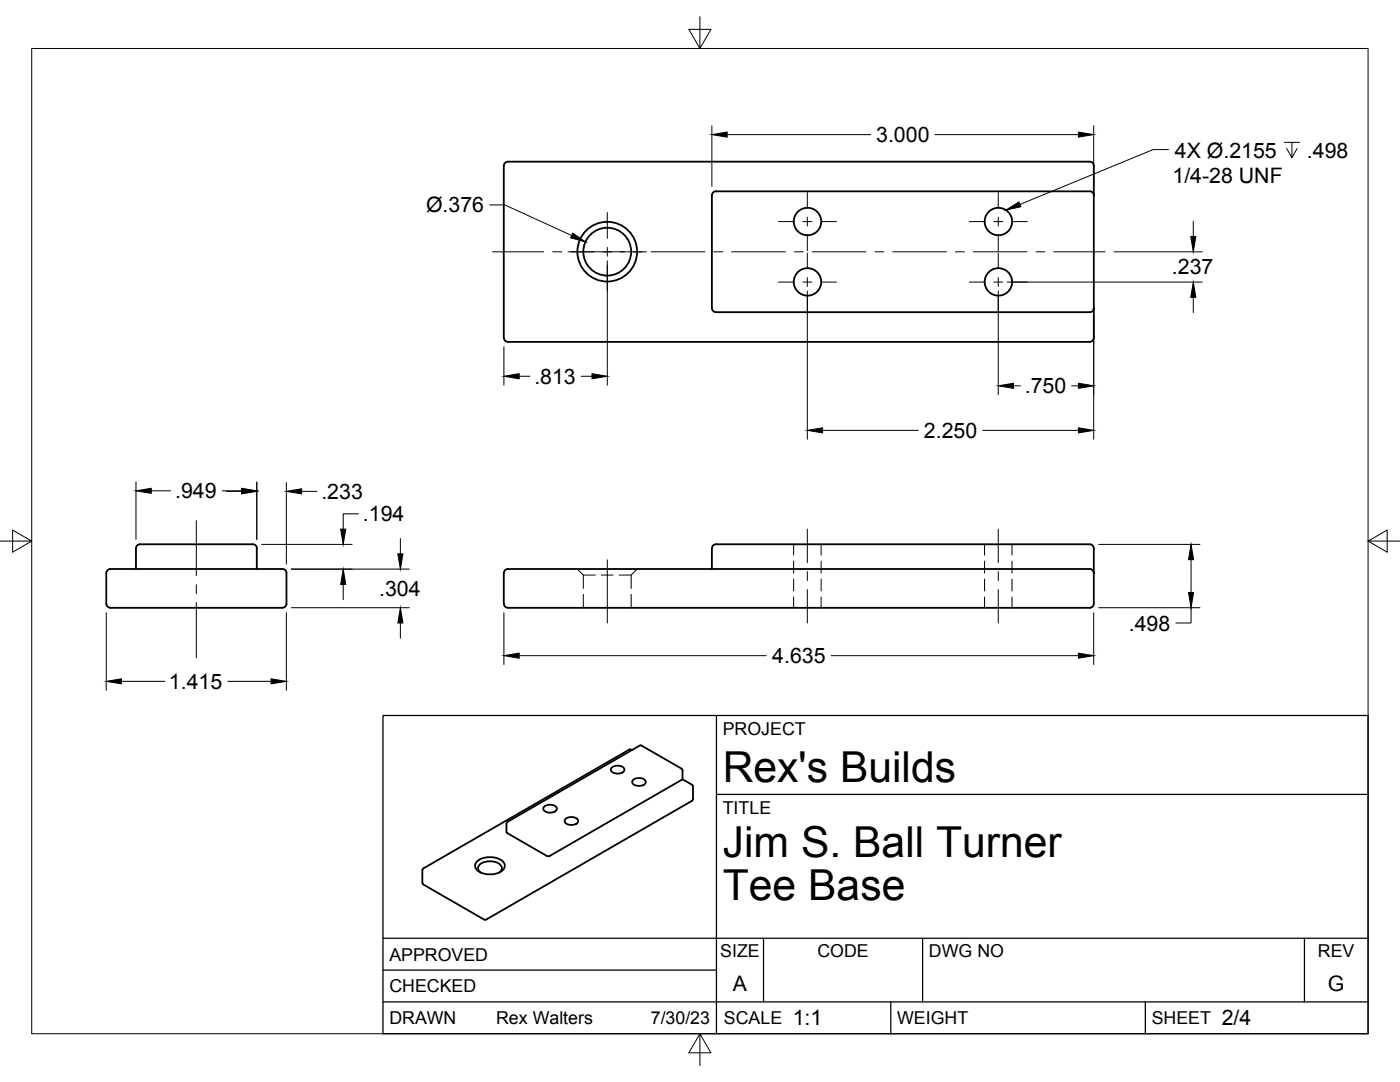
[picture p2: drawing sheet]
<svg xmlns="http://www.w3.org/2000/svg" width="279mm" height="216mm" viewBox="0 0 279 216" stroke-linecap="round" stroke-linejoin="round" font-family="sans-serif">
<!-- layer: Visible -->
<g fill="none" stroke="#000" stroke-width=".36">
<path d="M100.5 33.1v34.3M100.6 33.1a.79 .79 0 0 1 .8-.8h116.1a.79 .79 0 0 1 .8 .8M218.3 39a.76 .76 0 0 0-.8-.8h-74.6a.79 .79 0 0 0-.8 .8v22.5a.83 .83 0 0 0 .8 .8h74.6a.79 .79 0 0 0 .8-.8M218.3 33.1v28.4M218.3 61.5v5.9a.83 .83 0 0 1-.8 .8h-116.1a.79 .79 0 0 1-.8-.8M21.2 114.3v6.2M21.2 114.3a.79 .79 0 0 1 .8-.8h34.4a.79 .79 0 0 1 .8 .8v6.2a.79 .79 0 0 1-.8 .8M50.5 108.6h-22.6a.79 .79 0 0 0-.8 .8v4.1M50.5 108.6a.79 .79 0 0 1 .8 .8M51.2 109.4v4.1M100.5 114.3v6.2M100.6 114.3a.79 .79 0 0 1 .8-.8h116.1a.79 .79 0 0 1 .8 .8"/>
<path d="M142.1 113.5v-4.1a.79 .79 0 0 1 .8-.8h74.6a.79 .79 0 0 1 .8 .8v11.1a.79 .79 0 0 1-.8 .8M21.2 120.5a.79 .79 0 0 0 .8 .8M22 121.3h34.4M100.6 120.5a.79 .79 0 0 0 .8 .8M101.3 121.3h116.2M122 153.3a1.67 1.67 0 0 1 2.6 .3 1.57 1.57 0 0 1-2.7 0zM126.1 149.7l-.5-.1-41.1 23.7M126.3 155.7a1.67 1.67 0 0 1 2.6 .3 1.57 1.57 0 0 1-2.7 0zM128 148.8l8 4.6 .2 .3v1.8M128.1 148.8h-.4l-26.6 15.4v1.8l.1 .2 7.9 4.6M136.2 155.5l-26.5 15.3h-.5M136.2 155.5l1.9 1.1"/>
<path d="M138.1 156.6l.2 .3v2.5l-.2 .4M138.1 159.8l-41.1 23.7h-.3l-12.2-7M84.3 173.6v2.5M84.3 176.1l.2 .4M84.5 173.3l-.2 .3M95.2 171.9a4.3 4.3 0 0 1 5.2 0 1.23 1.23 0 0 1-.5 2.1 4.4 4.4 0 0 1-4.7-.4 1.13 1.13 0 0 1 0-1.7zM95.9 174.1a1.03 1.03 0 0 1-.5-1 1.03 1.03 0 0 1 .8-.9 3.3 3.3 0 0 1 3.8 .6 .96 .96 0 0 1-.4 1.3M108.5 161.1a1.67 1.67 0 0 1 2.6 .3 1.57 1.57 0 0 1-2.7 0zM112.8 163.5a1.67 1.67 0 0 1 2.6 .3 1.57 1.57 0 0 1-2.7 0z"/>
<circle cx="121.2" cy="50.2" r="6"/>
<circle cx="121.2" cy="50.2" r="4.8"/>
<circle cx="161.2" cy="44.2" r="2.74"/>
<circle cx="161.2" cy="56.3" r="2.74"/>
<circle cx="199.3" cy="44.2" r="2.74"/>
<circle cx="199.3" cy="56.3" r="2.74"/>
</g>
<!-- layer: Hidden -->
<g fill="none" stroke="#000" stroke-width=".2">
<path d="M115.2 113.5l1.2 1.2M116.4 114.7h2.4M116.4 114.7v2.7M116.4 118.6v2.7M120 114.7h2.4M123.6 114.7h2.4M126 118.6v2.7M127.1 113.5l-1.1 1.2v2.7M158.4 108.6v2.2M158.4 112v2.3M158.4 115.5v2.4M158.4 119.1v2.2"/>
<path d="M163.9 108.6v2.2M163.9 112v2.3M163.9 115.5v2.4M163.9 119.1v2.2M196.5 108.6v2.2M196.5 112v2.3M196.5 115.5v2.4M196.5 119.1v2.2M202 108.6v2.2M202 112v2.3M202 115.5v2.4M202 119.1v2.2"/>
</g>
<!-- layer: Border -->
<path d="M6.3 9.7h266.7v196.6h-266.7zM139.7 3.3v6.4l2.2-3.8h-4.4l2.2 3.8M0 108h6.3l-3.8-2.2v4.4l3.8-2.2M273 108l3.8 2.2v-4.4l-3.8 2.2h6.4M139.7 206.3l-2.2 3.8h4.4l-2.2-3.8v6.3" fill="none" stroke="#000" stroke-width=".2"/>
<!-- layer: Titleblock -->
<path d="M76.4 142.8h196.6v63.5h-196.6zM143 158.5h130M143 142.8v63.5M76.4 199.9h196.6M76.4 193.6h66.6M76.4 187.2h196.6M152.4 187.2v12.7M177.8 199.9v6.4M184.1 187.2v12.7M228.6 199.9v6.4M260.3 187.2v12.7" fill="none" stroke="#000" stroke-width=".25"/>
<!-- layer: Smart Centers -->
<g fill="none" stroke="#000" stroke-width=".2">
<path d="M161.1 38.4v3.2M199.2 38.4v3.2M98.3 50.2h10.2M110.3 50.2h1.8M113.4 50.2h15.6M121.2 42.4v5.2M121.2 49.4v1.7M121.2 52.9v5.2M129.9 50.2h10.8M142.5 50.2h1.7M146 50.2h10.7M155.3 44.2h3.2"/>
<path d="M155.3 56.3h3.2M158.5 50.2h1.8M160.2 44.2h1.8M160.2 56.3h1.8M161.1 43.3v1.8M161.1 46.9v3.1M161.1 50.5v3.1M161.1 55.4v1.8M161.1 58.9v3.2M162.1 50.2h10.7M163.8 44.2h3.1M163.8 56.3h3.1"/>
<path d="M174.6 50.2h1.8M178.2 50.2h10.7M190.7 50.2h1.7M193.4 44.2h3.2M193.4 56.3h3.2M194.2 50.2h10.8M198.3 44.2h1.8M198.3 56.3h1.8M199.2 43.3v1.8M199.2 46.9v3.1M199.2 50.5v3.1M199.2 55.4v1.8"/>
<path d="M199.2 58.9v3.2M201.9 44.2h3.1M201.9 56.3h3.1M206.7 50.2h1.8M210.3 50.2h10.2M39.2 103.9v11M39.2 116.7v1.7M121.2 111.7v12.6M161.1 105.6v6.7M161.1 114v1.8M161.1 117.6v6.7M199.2 105.6v6.7"/>
<path d="M199.2 114v1.8M199.2 117.6v6.7M39.2 120.2v11"/>
</g>
<!-- layer: FD_Dimensions -->
<g fill="none" stroke="#000" stroke-width=".2">
<path d="M142.1 25.1v12.1M145.1 26.9h28.7M186.6 26.9h28.6M218.3 25.1v12.1M97.7 40.9h3.1l13.3 6.1M121.2 52v24.9M161.1 58.1v29.6M199.2 58.1v20.7M201 56.3h38.9M222.3 50.2h17.6M238.1 44.2v3M238.1 59.3v3.1"/>
<path d="M100.6 69.2v7.7M103.6 75.1h2.1M116 75.1h2.2M202.3 77h1.3M213.9 77h1.3M218.3 63.3v24.4M27.1 96.2v11.4M30.2 97.9h3.9M44.3 97.9h3.9M45.1 98h3.1M51.2 96.2v11.4M57.1 96.3v16.3"/>
<path d="M60.2 98h3M164.2 85.9h19.1M196.1 85.9h19.1M52.2 108.6h18.1M58.1 113.6h23.6M68.5 116.6v3.1M71.5 102.5h-3v3.1M79.9 107.5v3M219.3 108.6h20.2M237.7 111.7v6.5M21.2 122.3v15.4M24.3 136h8.6"/>
<path d="M45.5 136h8.6M57.1 122.3v15.4M58.1 121.3h23.6M79.9 124.3v3.1M100.6 122.3v10.3M103.6 130.8h49.3M165.9 130.8h49.3M218.3 122.3v10.3M219.3 121.3h20.2M237.7 121.3v3h-3"/>
</g>
<g fill="#000" stroke="#000" stroke-width=".2">
<path d="M142.1 26.9l3-.5v1zM215.2 26.4l3.1 .5-3.1 .5zM114.3 46.5l2.5 1.8-2.9-.8zM238.1 56.3l.6 3h-1.1zM237.6 47.2h1.1l-.6 3zM100.6 75.1l3-.5v1zM118.2 74.6l3 .5-3 .5zM199.2 77l3.1-.5v1zM215.2 76.5l3.1 .5-3.1 .5zM27.1 97.9l3.1-.5v1zM48.2 97.4l3 .5-3 .5zM48.2 97.5l3 .5-3 .6z"/>
<path d="M57.1 98l3.1-.5v1.1zM161.1 85.9l3.1-.5v1zM215.2 85.4l3.1 .5-3.1 .5zM68.5 113.6l.5 3h-1zM68 105.6h1l-.5 3zM79.4 110.5h1l-.5 3.1zM237.7 108.6l.5 3.1h-1zM237.2 118.2h1l-.5 3.1zM21.2 136l3.1-.6v1.1zM54.1 135.4l3 .6-3 .5zM79.9 121.3l.5 3h-1zM100.6 130.8l3-.5v1z"/>
<path d="M215.2 130.3l3.1 .5-3.1 .5z"/>
</g>
<!-- layer: Hole Notes -->
<path d="M233.2 29.8h-3.1l-26.5 11M256.3 28.4h3.1M257.8 28.4v3.1l-1-1.9M258.9 29.6l-1.1 1.9" fill="none" stroke="#000" stroke-width=".2"/>
<path d="M200.7 41.9l2.6-1.6 .5 1z" fill="#000" stroke="#000" stroke-width=".2"/>
<g font-size="8.5">
<text x="144.3" y="156">Rex's Builds</text>
<text x="144.3" y="171">Jim S. Ball Turner</text>
<text x="144.3" y="179.6">Tee Base</text>
</g>
<g font-size="4.3">
<text x="174.9" y="28.4">3.000</text>
<text x="234.5" y="31.5">4X Ø.2155</text>
<text x="260.8" y="31.5">.498</text>
<text x="234" y="36.6">1/4-28 UNF</text>
<text x="85" y="42.4">Ø.376</text>
<text x="233.9" y="54.8">.237</text>
<text x="106.6" y="76.6">.813</text>
<text x="204.5" y="78.5">.750</text>
<text x="184.4" y="87.4">2.250</text>
<text x="34.9" y="99.4">.949</text>
<text x="64.1" y="99.5">.233</text>
<text x="72.4" y="104">.194</text>
<text x="75.7" y="118.9">.304</text>
<text x="225.3" y="125.8">.498</text>
<text x="33.7" y="137.5">1.415</text>
<text x="154.1" y="132.3">4.635</text>
<text x="146.3" y="197.7">A</text>
<text x="265" y="197.7">G</text>
<text x="158.2" y="204.6">1:1</text>
<text x="243.8" y="204.6">2/4</text>
</g>
<g font-size="3.5">
<text x="144.3" y="146.6">PROJECT</text>
<text x="144.3" y="162.3">TITLE</text>
<text x="77.7" y="191.7">APPROVED</text>
<text x="143.7" y="191">SIZE</text>
<text x="163.1" y="191">CODE</text>
<text x="185.4" y="191">DWG NO</text>
<text x="263" y="191">REV</text>
<text x="77.7" y="198">CHECKED</text>
<text x="77.7" y="204.4">DRAWN</text>
<text x="99" y="204.4">Rex Walters</text>
<text x="129.9" y="204.4">7/30/23</text>
<text x="144.5" y="204.4">SCALE</text>
<text x="179" y="204.4">WEIGHT</text>
<text x="229.8" y="204.4">SHEET</text>
</g>
</svg>
